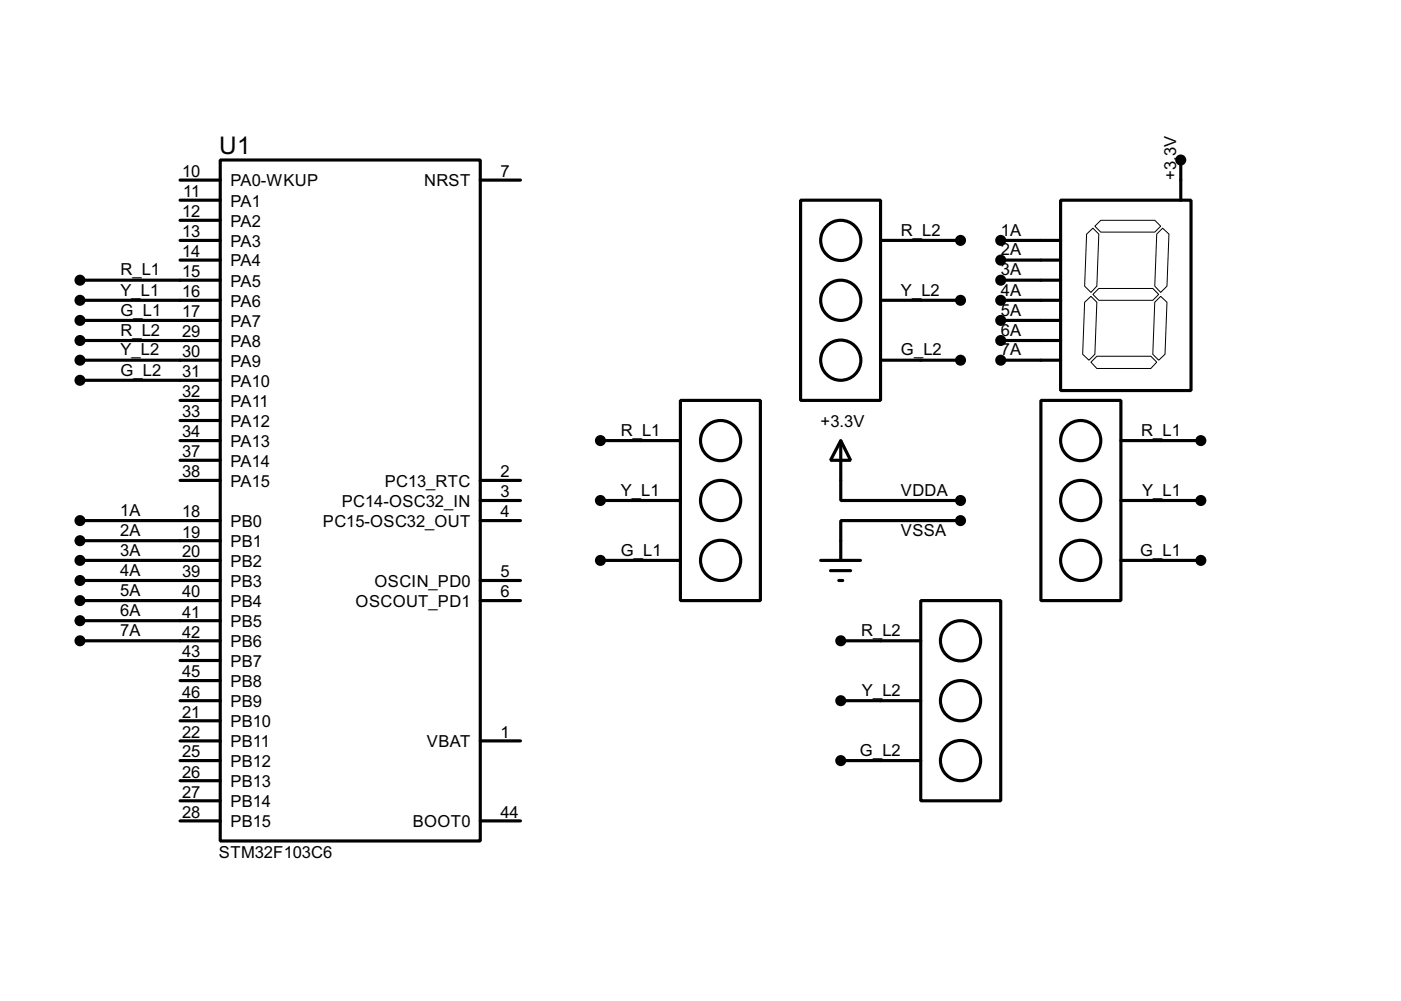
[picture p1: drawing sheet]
<svg xmlns="http://www.w3.org/2000/svg" width="178mm" height="127mm" viewBox="0 0 178 127" stroke-linecap="round" stroke-linejoin="round" font-family="sans-serif">
<g fill="none" stroke="#000" stroke-width=".4">
<path d="M10.2 35.6h17.8M10.2 38.1h17.8M22.9 30.5h5.1M22.9 33h5.1M22.9 22.9h5.1M22.9 28h5.1M22.9 25.4h5.1M28 20.3h33v86.4h-33zM61 22.9h5.1M101.6 25.4h10.2v25.4h-10.2zM111.8 38.1h10.1M111.8 30.5h10.1"/>
<path d="M127 35.6h7.6M127 38.1h7.6M127 30.5h7.6M127 33h7.6M134.6 25.4h16.6v24.2h-16.6zM149.9 20.3v5.1M10.2 40.7h17.8M10.2 43.2h17.8M10.2 45.7h17.8M10.2 48.3h17.8M22.9 55.9h5.1M22.9 50.8h5.1"/>
<path d="M22.9 53.4h5.1M22.9 58.4h5.1M76.2 55.9h10.2M86.4 50.8h10.1v25.4h-10.1zM106.7 55.9l1.3 2.5h-2.6zM106.7 55.9v7.6h15.2M111.8 45.7h10.1M127 40.7h7.6M127 43.2h7.6M127 45.7h7.6M132.1 50.8h10.2v25.4h-10.2zM142.3 55.9h10.1"/>
<path d="M10.2 71.1h17.8M10.2 66.1h17.8M10.2 68.6h17.8M10.2 73.7h17.8M10.2 76.2h17.8M10.2 78.8h17.8M22.9 61h5.1M61 63.5h5.1M61 66.1h5.1M61 73.7h5.1M61 76.2h5.1M61 61h5.1"/>
<path d="M76.2 63.5h10.2M76.2 71.1h10.2M104.2 71.1h5M105.4 72.4h2.6M106.5 73.7h.5M116.9 76.2h10.1v25.4h-10.1zM121.9 66.1h-15.2v5M142.3 63.5h10.1M142.3 71.1h10.1M10.2 81.3h17.8M22.9 88.9h5.1M22.9 96.5h5.1"/>
<path d="M22.9 86.4h5.1M22.9 91.5h5.1M22.9 94h5.1M22.9 83.8h5.1M22.9 99.1h5.1M61 94h5.1M106.7 81.3h10.2M106.7 88.9h10.2M106.7 96.5h10.2M22.9 104.2h5.1M22.9 101.6h5.1M61 104.2h5.1"/>
<circle cx="106.7" cy="30.5" r="2.55"/>
<circle cx="106.7" cy="38.1" r="2.55"/>
<circle cx="91.4" cy="55.9" r="2.55"/>
<circle cx="106.7" cy="45.7" r="2.55"/>
<circle cx="137.1" cy="55.9" r="2.55"/>
<circle cx="91.4" cy="71.1" r="2.55"/>
<circle cx="91.4" cy="63.5" r="2.55"/>
<circle cx="137.1" cy="63.5" r="2.55"/>
<circle cx="137.1" cy="71.1" r="2.55"/>
<circle cx="121.9" cy="81.3" r="2.55"/>
<circle cx="121.9" cy="88.9" r="2.55"/>
<circle cx="121.9" cy="96.5" r="2.55"/>
</g>
<g fill="#000" stroke="#000" stroke-width=".4">
<circle cx="10.1" cy="35.6" r=".5"/>
<circle cx="10.1" cy="38.1" r=".5"/>
<circle cx="121.9" cy="30.5" r=".5"/>
<circle cx="121.9" cy="38.1" r=".5"/>
<circle cx="127" cy="38.1" r=".5"/>
<circle cx="127" cy="30.5" r=".5"/>
<circle cx="127" cy="35.6" r=".5"/>
<circle cx="127" cy="33" r=".5"/>
<circle cx="149.8" cy="20.3" r=".5"/>
<circle cx="10.1" cy="40.7" r=".5"/>
<circle cx="10.1" cy="45.7" r=".5"/>
<circle cx="10.1" cy="48.3" r=".5"/>
<circle cx="10.1" cy="43.2" r=".5"/>
<circle cx="76.2" cy="55.9" r=".5"/>
<circle cx="121.9" cy="45.7" r=".5"/>
<circle cx="127" cy="40.7" r=".5"/>
<circle cx="127" cy="45.7" r=".5"/>
<circle cx="127" cy="43.2" r=".5"/>
<circle cx="152.4" cy="55.9" r=".5"/>
<circle cx="10.1" cy="68.6" r=".5"/>
<circle cx="10.1" cy="66.1" r=".5"/>
<circle cx="10.1" cy="71.1" r=".5"/>
<circle cx="10.1" cy="78.8" r=".5"/>
<circle cx="10.1" cy="76.2" r=".5"/>
<circle cx="10.1" cy="73.7" r=".5"/>
<circle cx="76.2" cy="71.1" r=".5"/>
<circle cx="76.2" cy="63.5" r=".5"/>
<circle cx="121.9" cy="66.1" r=".5"/>
<circle cx="121.9" cy="63.5" r=".5"/>
<circle cx="152.4" cy="63.5" r=".5"/>
<circle cx="152.4" cy="71.1" r=".5"/>
<circle cx="10.1" cy="81.3" r=".5"/>
<circle cx="106.7" cy="96.5" r=".5"/>
<circle cx="106.7" cy="88.9" r=".5"/>
<circle cx="106.7" cy="81.3" r=".5"/>
</g>
<path d="M137.7 38.4l.8-.8 .7 .8-.2 6.6-.8 .7-.8-.7zM137.9 29.7l.8-.7 .8 .7-.3 6.6-.7 .8-.8-.8zM138.7 37.4l.8-.8h6.8l.8 .8-.8 .7h-6.8zM139 28.7l.7-.7h6.9l.7 .7-.7 .8h-6.9zM146.6 38.4l.7-.8 .8 .8-.2 6.6-.8 .7-.8-.7zM146.8 29.7l.8-.7 .8 .7-.3 6.6-.8 .8-.7-.8zM138.5 46l.7-.8h6.9l.7 .8-.7 .8h-6.9z" fill="none" stroke="#000" stroke-width=".13"/>
<text font-size="3.5" x="27.8" y="19.5">U1</text>
<g font-size="2.4">
<text x="23.1" y="22.4">10</text>
<text x="29.2" y="23.6">PA0-WKUP</text>
<text x="53.8" y="23.6">NRST</text>
<text x="63.5" y="22.4">7</text>
<text x="149.3" y="22.8" transform="rotate(-90 149.3 22.8)">+3.3V</text>
<text x="23.1" y="27.5">12</text>
<text x="23.3" y="25">11</text>
<text x="29.2" y="28.8">PA2</text>
<text x="29.2" y="26.2">PA1</text>
<text x="114.3" y="29.9">R_L2</text>
<text x="127" y="29.9">1A</text>
<text x="15.3" y="34.9">R_L1</text>
<text x="23.1" y="30.1">13</text>
<text x="23.1" y="32.6">14</text>
<text x="23.1" y="35.2">15</text>
<text x="29.2" y="31.3">PA3</text>
<text x="29.2" y="33.8">PA4</text>
<text x="127" y="32.4">2A</text>
<text x="127" y="34.9">3A</text>
<text x="15.3" y="37.5">Y_L1</text>
<text x="15.3" y="40">G_L1</text>
<text x="23.1" y="37.7">16</text>
<text x="23.1" y="40.2">17</text>
<text x="29.2" y="36.3">PA5</text>
<text x="29.2" y="38.9">PA6</text>
<text x="29.2" y="41.5">PA7</text>
<text x="114.3" y="37.5">Y_L2</text>
<text x="127" y="37.5">4A</text>
<text x="127" y="40">5A</text>
<text x="15.3" y="42.6">R_L2</text>
<text x="15.3" y="45.1">Y_L2</text>
<text x="15.3" y="47.7">G_L2</text>
<text x="23.1" y="42.8">29</text>
<text x="23.1" y="45.3">30</text>
<text x="23.1" y="47.9">31</text>
<text x="29.2" y="44">PA8</text>
<text x="29.2" y="46.5">PA9</text>
<text x="114.3" y="45.1">G_L2</text>
<text x="127" y="42.6">6A</text>
<text x="127" y="45.1">7A</text>
<text x="23.1" y="50.4">32</text>
<text x="23.1" y="53">33</text>
<text x="29.2" y="49.1">PA10</text>
<text x="29.2" y="51.6">PA11</text>
<text x="23.1" y="55.5">34</text>
<text x="23.1" y="58">37</text>
<text x="29.2" y="54.2">PA12</text>
<text x="29.2" y="56.7">PA13</text>
<text x="29.2" y="59.2">PA14</text>
<text x="78.8" y="55.3">R_L1</text>
<text x="104.2" y="54.2">+3.3V</text>
<text x="144.8" y="55.3">R_L1</text>
<text x="15.3" y="65.5">1A</text>
<text x="23.1" y="65.7">18</text>
<text x="23.1" y="60.6">38</text>
<text x="29.2" y="61.8">PA15</text>
<text x="43.4" y="64.3">PC14-OSC32_IN</text>
<text x="48.8" y="61.8">PC13_RTC</text>
<text x="63.5" y="60.6">2</text>
<text x="63.5" y="63.1">3</text>
<text x="63.5" y="65.7">4</text>
<text x="78.8" y="62.9">Y_L1</text>
<text x="114.3" y="62.9">VDDA</text>
<text x="144.9" y="62.9">Y_L1</text>
<text x="15.3" y="68">2A</text>
<text x="15.3" y="70.5">3A</text>
<text x="23.1" y="68.2">19</text>
<text x="23.1" y="70.7">20</text>
<text x="29.2" y="66.9">PB0</text>
<text x="29.2" y="69.4">PB1</text>
<text x="29.2" y="71.9">PB2</text>
<text x="41" y="66.9">PC15-OSC32_OUT</text>
<text x="78.8" y="70.5">G_L1</text>
<text x="114.3" y="68">VSSA</text>
<text x="144.7" y="70.5">G_L1</text>
<text x="15.3" y="73.1">4A</text>
<text x="15.3" y="75.6">5A</text>
<text x="23.1" y="73.3">39</text>
<text x="23.1" y="75.8">40</text>
<text x="29.2" y="74.5">PB3</text>
<text x="29.2" y="77">PB4</text>
<text x="45.1" y="77">OSCOUT_PD1</text>
<text x="47.5" y="74.5">OSCIN_PD0</text>
<text x="63.5" y="73.3">5</text>
<text x="63.5" y="75.8">6</text>
<text x="15.3" y="78.2">6A</text>
<text x="15.3" y="80.7">7A</text>
<text x="23.1" y="78.4">41</text>
<text x="23.1" y="80.9">42</text>
<text x="23.1" y="83.4">43</text>
<text x="29.2" y="79.6">PB5</text>
<text x="29.2" y="82.1">PB6</text>
<text x="109.3" y="80.7">R_L2</text>
<text x="23.1" y="86">45</text>
<text x="23.1" y="88.5">46</text>
<text x="29.2" y="87.2">PB8</text>
<text x="29.2" y="89.7">PB9</text>
<text x="29.2" y="84.6">PB7</text>
<text x="109.4" y="88.3">Y_L2</text>
<text x="23.1" y="91.1">21</text>
<text x="23.1" y="93.6">22</text>
<text x="29.2" y="92.3">PB10</text>
<text x="29.2" y="94.8">PB11</text>
<text x="54.2" y="94.8">VBAT</text>
<text x="63.5" y="93.6">1</text>
<text x="109.1" y="95.9">G_L2</text>
<text x="23.1" y="96.1">25</text>
<text x="23.1" y="98.7">26</text>
<text x="23.1" y="101.2">27</text>
<text x="29.2" y="97.3">PB12</text>
<text x="29.2" y="99.9">PB13</text>
<text x="23.1" y="103.8">28</text>
<text x="29.2" y="102.4">PB14</text>
<text x="29.2" y="105">PB15</text>
<text x="52.4" y="105">BOOT0</text>
<text x="63.5" y="103.8">44</text>
<text x="27.8" y="108.9">STM32F103C6</text>
</g>
</svg>
